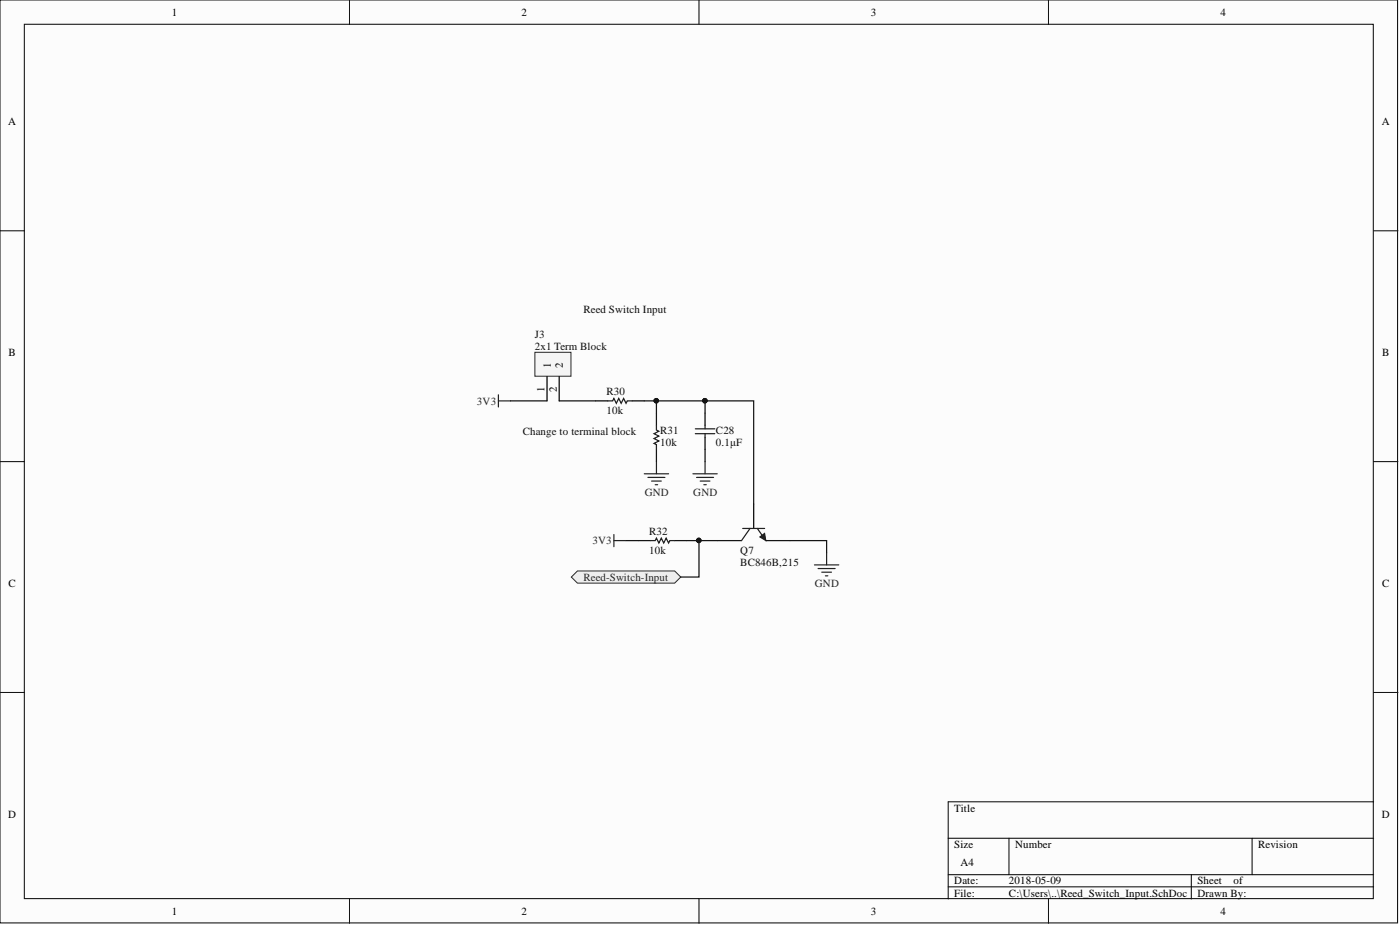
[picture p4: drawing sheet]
<svg xmlns="http://www.w3.org/2000/svg" width="292mm" height="193mm" viewBox="0 0 292 193" stroke-linecap="round" stroke-linejoin="round" font-family="sans-serif">
<g fill="#fcfcfc" stroke="#000" stroke-width=".21">
<path d="M0 0h291.6v192.5h-291.6z"/>
<path d="M5.1 5.1h281.4v182.4h-281.4z"/>
</g>
<g fill="none" stroke="#000" stroke-width=".21">
<path d="M72.9 0v5.1M145.8 0v5.1M218.8 0v5.1M0 48.1h5.1M286.6 48.1h5.1M0 96.3h5.1M286.6 96.3h5.1M0 144.5h5.1M286.6 144.5h5.1M197.8 174.9h88.8M210.5 174.9v7.6M261.2 174.9v7.6"/>
<path d="M286.6 167.3h-88.8v20.2M72.9 187.5v5.1M145.8 187.5v5.1M197.8 182.5h88.8M197.8 185h88.8M218.8 187.5v5.1M248.6 182.5v5"/>
</g>
<path d="M104 82.4v2.5M104 83.6h2.5" fill="none" stroke="#262626" stroke-width=".25"/>
<path d="M149.6 112.8h5.1M157.3 105.2v5M159.8 112.8h5.1" fill="none" stroke="#000" stroke-width=".25"/>
<path d="M155 110.2h4.5M156.5 110.2l-1.8 2.6M158 110.2l1.8 2.6" fill="none" stroke="#1c1c1c" stroke-width=".25"/>
<path d="M158.5 112l1-.7 .3 1.5z" fill="#1c1c1c"/>
<path d="M158.5 112l1-.7 .3 1.5z" fill="none" stroke="#1c1c1c" stroke-width=".21"/>
<path d="M137 86.2v2.5M137 93.8v2.5M147.1 86.2v2.5M147.1 91.2v2.6M133.2 112.8h2.5M140.8 112.8h2.5" fill="none" stroke="#000" stroke-width=".25"/>
<path d="M137 88.7v1l.5 .3-1 .5 1 .5-1 .5 1 .5-1 .5 .5 .3v1M145.1 89.5h4M145.1 90.5h4M147.1 88.7v.8M147.1 90.5v.7M135.7 112.8h1l.3-.5 .5 1 .5-1 .5 1 .5-1 .5 1 .3-.5h1" fill="none" stroke="#1c1c1c" stroke-width=".25"/>
<g fill="none" stroke="#262626" stroke-width=".25">
<path d="M134.4 98.8h5.1M135.2 99.6h3.5M137 96.3v2.5M144.6 98.8h5M145.3 99.6h3.6M147.1 96.3v2.5M128.1 111.5v2.5M128.1 112.8h2.5M135.9 100.4h2.1M136.7 101.1h.5M146.1 100.4h2M146.9 101.1h.5"/>
<path d="M169.9 117.8h5.1M170.7 118.6h3.5M171.5 119.4h2M172.5 115.3v2.5M172.2 120.1h.5"/>
</g>
<path d="M119.2 120.4l1.3-1.3h20.3l1.2 1.3-1.2 1.2h-20.3z" fill-rule="evenodd" fill="#f0f0f0" stroke="#262626" stroke-width=".21"/>
<path d="M124.3 83.6h2.5M131.9 83.6h2.5" fill="none" stroke="#000" stroke-width=".25"/>
<path d="M126.8 83.6h1l.3-.5 .5 1 .5-1 .5 1 .5-1 .5 1 .3-.5h1" fill="none" stroke="#1c1c1c" stroke-width=".25"/>
<path d="M134.4 83.6h22.9v21.6M137 83.6v2.6M147.1 83.6v2.6M147.1 93.8v2.5M130.6 112.8h2.6M143.3 112.8h6.3M145.8 112.8v7.6h-3.8M164.9 112.8h7.6v2.5" fill="none" stroke="#0e0e0e" stroke-width=".25"/>
<g fill="#0e0e0e" stroke="#0e0e0e" stroke-width=".21">
<circle cx="136.9" cy="83.6" r=".47"/>
<circle cx="147.1" cy="83.6" r=".47"/>
<circle cx="145.8" cy="112.7" r=".47"/>
</g>
<path d="M111.6 73.5h7.5v5h-7.5z" fill="#f5f5f5" stroke="#262626" stroke-width=".21"/>
<path d="M114.1 78.6v5M116.7 78.6v5" fill="none" stroke="#000" stroke-width=".25"/>
<path d="M106.5 83.6h7.6M116.7 83.6h7.6" fill="none" stroke="#0e0e0e" stroke-width=".25"/>
<g font-size="2.3">
<text x="35.8" y="3.3">1</text>
<text x="108.8" y="3.3">2</text>
<text x="181.7" y="3.3">3</text>
<text x="254.6" y="3.3">4</text>
<text x="1.7" y="26.1">A</text>
<text x="288.3" y="26.1">A</text>
<text x="1.8" y="74.3">B</text>
<text x="114.9" y="76.8" transform="rotate(-90 114.9 76.8)">1</text>
<text x="117.4" y="76.8" transform="rotate(-90 117.4 76.8)">2</text>
<text x="288.4" y="74.3">B</text>
<text x="113.6" y="81.8" transform="rotate(-90 113.6 81.8)">1</text>
<text x="116.2" y="81.8" transform="rotate(-90 116.2 81.8)">2</text>
<text x="1.8" y="122.4">C</text>
<text x="288.4" y="122.4">C</text>
<text x="1.7" y="170.6">D</text>
<text x="199.1" y="169.3">Title</text>
<text x="288.3" y="170.6">D</text>
<text x="199.1" y="176.9">Size</text>
<text x="211.8" y="176.9">Number</text>
<text x="262.5" y="176.9">Revision</text>
<text x="199.1" y="184.5">Date:</text>
<text x="200.4" y="180.7">A4</text>
<text x="210.5" y="184.5">2018-05-09</text>
<text x="249.8" y="184.5">Sheet</text>
<text x="257.4" y="184.5">of</text>
<text x="35.8" y="190.8">1</text>
<text x="108.8" y="190.8">2</text>
<text x="181.7" y="190.8">3</text>
<text x="199.1" y="187">File:</text>
<text x="210.5" y="187">C:\Users\..\Reed_Switch_Input.SchDoc</text>
<text x="249.8" y="187">Drawn By:</text>
<text x="254.6" y="190.8">4</text>
</g>
<g font-size="2.3" fill="#0e0e0e">
<text x="121.7" y="65.4">Reed Switch Input</text>
<text x="111.6" y="70.5">J3</text>
<text x="111.6" y="73">2x1 Term Block</text>
<text x="126.6" y="82.4">R30</text>
<text x="126.6" y="86.4">10k</text>
<text x="109.1" y="90.7">Change to terminal block</text>
<text x="137.7" y="90.5">R31</text>
<text x="137.7" y="93">10k</text>
<text x="149.4" y="90.5">C28</text>
<text x="149.4" y="93">0.1μF</text>
<text x="135.4" y="111.5">R32</text>
<text x="135.4" y="115.6">10k</text>
<text x="154.5" y="115.6">Q7</text>
<text x="154.5" y="118.1">BC846B,215</text>
</g>
<g font-size="2.3" fill="#262626">
<text x="99.5" y="84.4">3V3</text>
<text x="134.5" y="103.4">GND</text>
<text x="144.7" y="103.4">GND</text>
<text x="123.6" y="113.5">3V3</text>
<text x="121.7" y="121.1">Reed-Switch-Input</text>
<text x="170" y="122.4">GND</text>
</g>
</svg>
